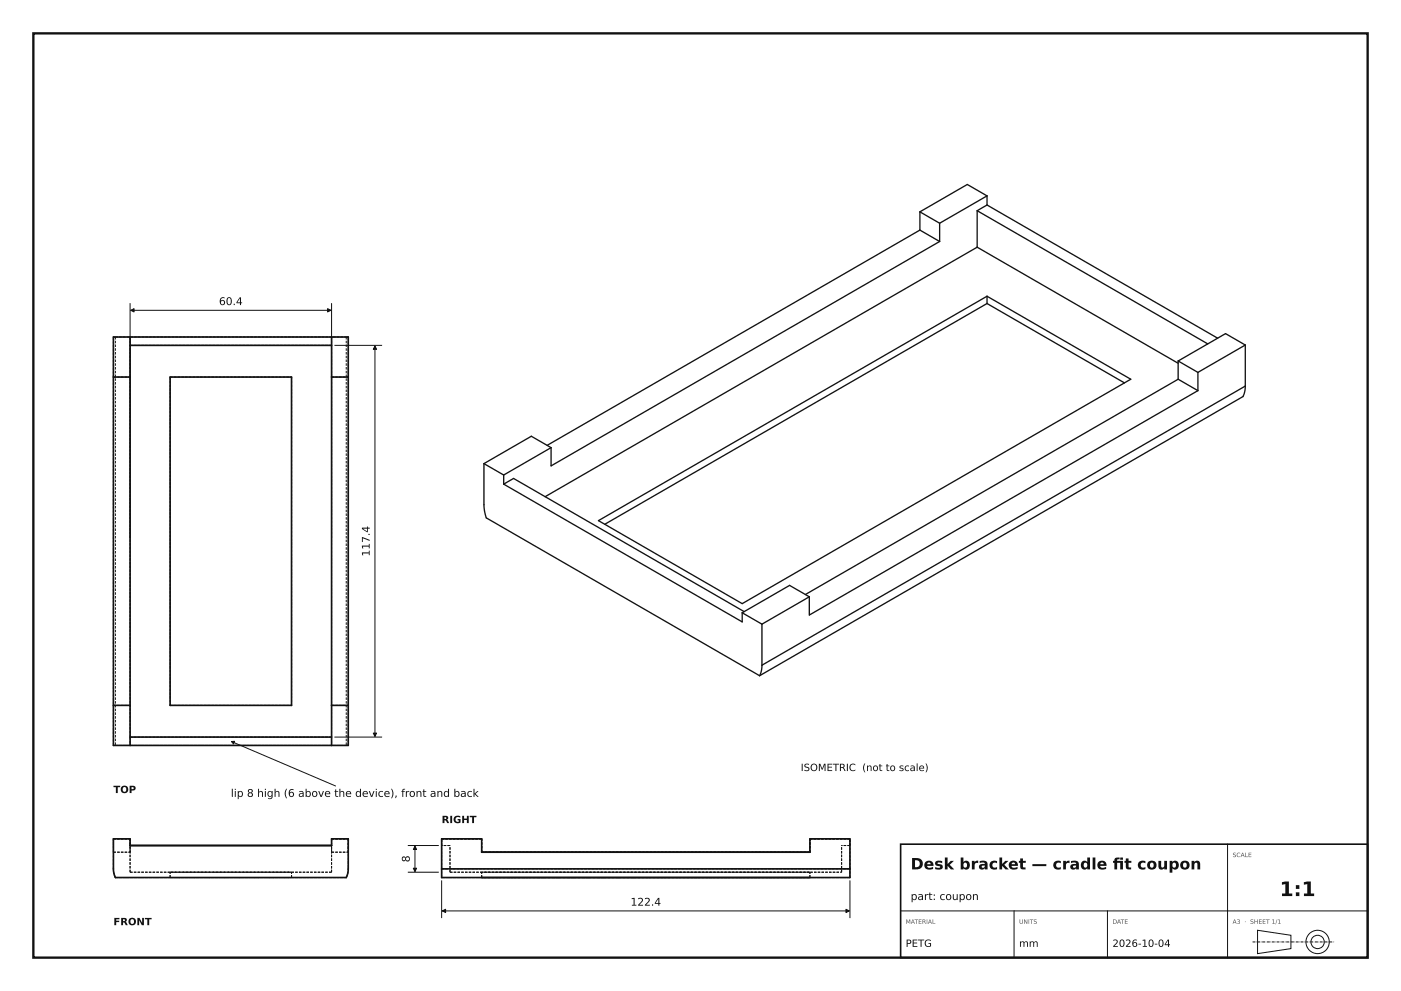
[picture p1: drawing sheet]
<svg xmlns="http://www.w3.org/2000/svg" width="420mm" height="297mm" viewBox="0 0 420 297" stroke-linecap="round" stroke-linejoin="round" font-family="sans-serif">
<path d="M10 10h400v277h-400z" fill="none" stroke="#111" stroke-width=".7" stroke-linecap="butt"/>
<path d="M270 253h140v34h-140z" fill="none" stroke="#111" stroke-width=".49"/>
<g fill="none" stroke="#111" stroke-width=".3">
<path d="M39 91v70.2M39.2 93h60M99.4 91v70.2M100.4 103.5h14M112.4 103.7v117M69.4 222.2l31.2 13.4M100.4 220.9h14M122.4 253.4h9M124.4 253.6v7.6M368 253v34M122.4 261.4h9M132.4 264v11"/>
<path d="M132.6 273h122M254.8 264v11M270 273h140M304 273v14M332 273v14M377 278.8l10 1.5v4l-10 1.5z"/>
<circle cx="395" cy="282.3" r="2"/>
<circle cx="395" cy="282.3" r="3.5"/>
</g>
<g fill="none" stroke="#111" stroke-width=".5">
<path d="M34 101h70.4v122.4h-70.4zM34 113h5M39 101v122.4M39 103.5h60.4M51 113h36.4v98.4h-36.4zM99.4 101v122.4M99.4 113h5M34 211.4h5M99.4 211.4h5M39 220.9h60.4M34 251.4h5v2h60.4v-2h5l-.1 9.9-.5 1.7h-69.2l-.6-2.3zM132.4 260.4v2.6h122.4v-2.6"/>
<path d="M132.4 260.4v-9h12v4h98.4v-4h12v9M132.4 260.4h122.4"/>
</g>
<g fill="none" stroke="#111" stroke-width=".3" stroke-dasharray=".7 .4" stroke-linecap="butt">
<path d="M34 113h5M34.6 101h-.6M34.6 101v122.4M34.6 101h69.2M39 101v2.5M39 103.5h60.4M51 113h36.4M51 113v98.4M87.4 113v98.4M99.4 101v2.5M99.4 113h5M103.8 101v122.4"/>
<path d="M103.8 101h.6M34 211.4h5M51 211.4h36.4M99.4 211.4h5M34 223.4v-122.4M34.6 223.4h-.6M34.6 223.4h69.2M39 220.9v2.5M39 220.9v-117.4M39 220.9h60.4M99.4 220.9v2.5M99.4 220.9v-117.4"/>
<path d="M103.8 223.4h.6M104.4 223.4v-122.4M34 251.4h5M34 255.4v-4M34 255.4h5M39 253.4h60.4M39 255.4v-4M39 253.4v-2M99.4 251.4h5M99.4 255.4v-4M99.4 253.4v-2M99.4 255.4h5"/>
<path d="M104.4 251.4v9M104.4 251.4v4M132.4 253.4v-2M134.9 253.4h-2.5M144.4 251.4h-12M144.4 255.4v-4M242.8 255.4h-98.4M242.8 255.4v-4M254.8 251.4h-12M254.8 253.4v-2M254.8 253.4h-2.5M34 260.4v-9"/>
<path d="M34.6 263l-.6-2.6M34.6 263h69.2M39 261.4v-8M39 261.4h60.4M51 263h36.4M51 261.4h36.4M51 263v-1.6M87.4 263v-1.6M99.4 261.4v-8M103.8 263l.6-2.6M132.4 260.4v-9M132.4 263v-2.6"/>
<path d="M132.4 260.4h122.4M134.9 261.4v-8M134.9 261.4h117.4M144.4 263v-1.6M242.8 263h-98.4M242.8 261.4h-98.4M242.8 263v-1.6M252.3 261.4v-8M254.8 260.4v-9M254.8 263v-2.6M254.8 263h-122.4"/>
</g>
<g fill="none" stroke="#111" stroke-width=".4">
<path d="M295.9 58.7l-5.9-3.4-14.2 8.2M295.9 58.7l-14.2 8.2M295.9 58.7v2.7M275.8 69l-111.8 64.5M275.8 63.5v5.5M275.8 69l5.9 3.4M275.8 63.5l5.9 3.4M281.7 72.4l-116.5 67.2v-5.4M281.7 66.9v5.5M292.9 63.1v11M292.9 74.1l-129.5 74.8M292.9 63.1l69.2 40"/>
<path d="M292.9 74.1l60.3 34.8M295.9 61.4l-3 1.7M295.9 61.4l69.1 40M295.9 91l41.2 23.7M295.9 91l-114.6 66.1M295.9 88.8v2.2M353.2 113.7l-111.8 64.5M353.2 108.2v5.5M353.2 108.2l5.9 3.4M353.2 113.7l5.9 3.4M359.1 111.6v5.5M359.1 117.1l-116.5 67.2v-5.4"/>
<path d="M373.3 115.7l-.2 1.9-.5 1.3-144.9 83.6M373.3 115.7l-144.9 83.7M373.3 103.4v12.3M373.3 103.4l-14.2 8.2M373.3 103.4l-5.9-3.4-14.2 8.2M145.1 138.9v12.9l.7 3.4 81.9 47.3M145.1 138.9l5.9 3.5M165.2 134.2l-5.9-3.5-14.2 8.2M165.2 134.2l-14.2 8.2M151 145.1l71.5 41.3v-2.8M151 142.4v2.7M151 145.1l3-1.7 69.1 39.9"/>
<path d="M179.4 156l116.5-67.2 43.1 24.9-116.5 67.2zM242.6 178.9l-5.9-3.5-14.2 8.2M242.6 178.9l-14.2 8.2M222.5 183.6l5.9 3.5M228.4 199.4l-.2 1.8-.5 1.3M228.4 187.1v12.3"/>
</g>
<path d="M375.5 282.3h24.5" fill="none" stroke="#111" stroke-width=".3" stroke-dasharray=".9 .2 .1 .2" stroke-linecap="butt"/>
<g fill="#111" stroke="#111" stroke-width=".3">
<path d="M98.2 92.5l1 .5-1 .5z"/>
<path d="M39.2 93l1-.5v1z"/>
<path d="M112.4 103.7l.5 1h-1z"/>
<path d="M111.9 219.7h1l-.5 1z"/>
<path d="M124.4 253.6l.5 1h-1z"/>
<path d="M123.9 260.2h1l-.5 1z"/>
<path d="M253.6 272.5l1 .5-1 .5z"/>
<path d="M132.6 273l1-.5v1z"/>
<path d="M69.4 222.2h.9l-.3 .8z"/>
</g>
<text font-size="6" fill="#111" x="383.6" y="268.6">1:1</text>
<g font-size="4.7" fill="#111">
<text x="273" y="260.6">Desk bracket — cradle ft coupon</text>
<text x="333.6" y="260.6">i</text>
</g>
<g font-size="3.2" fill="#111">
<text x="65.6" y="91.4">60.4</text>
<text x="110.8" y="166.8" transform="rotate(-90 110.8 166.8)">117.4</text>
<text x="69.2" y="238.8">lip 8 high (6 above the device), front and back</text>
<text x="122.8" y="258.4" transform="rotate(-90 122.8 258.4)">8</text>
<text x="273" y="269.7">part: coupon</text>
<text x="189" y="271.4">122.4</text>
</g>
<g font-size="3" fill="#111">
<text x="240" y="231.1">ISOMETRIC (not to scale)</text>
<text x="34" y="237.7">TOP</text>
<text x="132.4" y="246.7">RIGHT</text>
<text x="34" y="277.3">FRONT</text>
<text x="271.5" y="283.8">PETG</text>
<text x="305.5" y="283.8">mm</text>
<text x="333.5" y="283.8">2026-10-04</text>
</g>
<g font-size="1.8" fill="#555">
<text x="369.5" y="256.9">SCALE</text>
<text x="271.5" y="276.9">MATERIAL</text>
<text x="305.5" y="276.9">UNITS</text>
<text x="333.5" y="276.9">DATE</text>
<text x="369.5" y="276.9">A3 · SHEET 1/1</text>
</g>
</svg>
